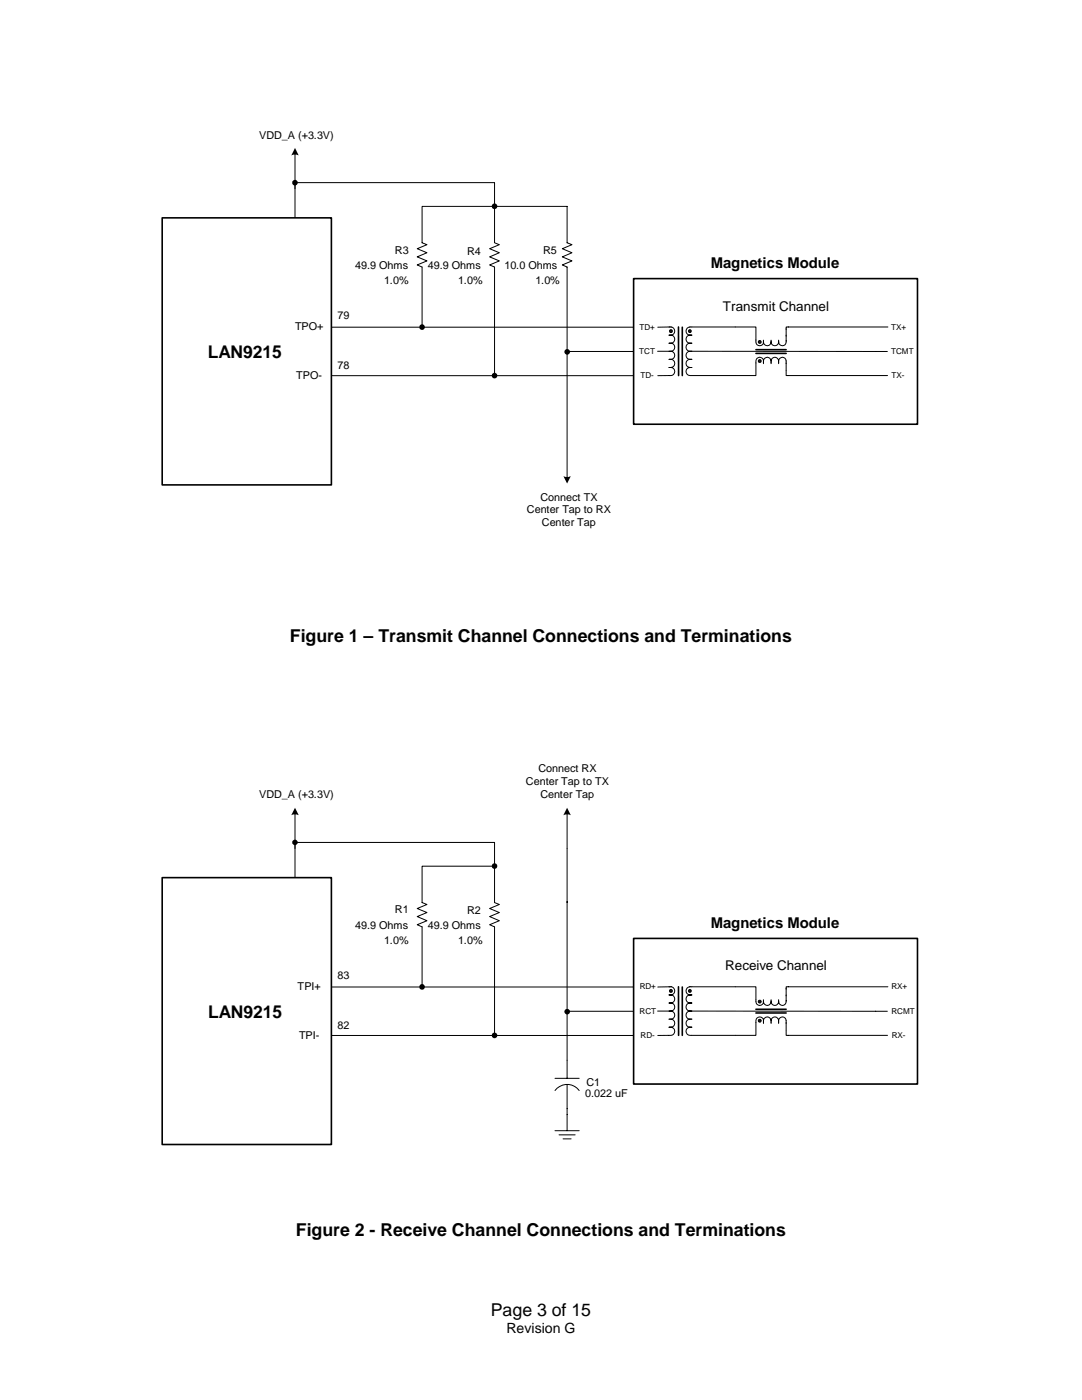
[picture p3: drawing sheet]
<svg xmlns="http://www.w3.org/2000/svg" width="216mm" height="279mm" viewBox="0 0 216 279" stroke-linecap="round" stroke-linejoin="round" font-family="sans-serif">
<path d="M32.4 43.5h33.7v53.3h-33.7zM135.4 65.3v9.7M136.1 65.3v9.7" fill="none" stroke="#000" stroke-width=".32"/>
<path d="M84.2 53.3v12M66.1 65.3h60.3M66.1 75h60.3M138 65.3a.87 .87 0 0 0-1.1 .8 .87 .87 0 0 0 1.1 .8 .86 .86 0 0 0-1.1 .8 .86 .86 0 0 0 1.1 .8 .86 .86 0 0 0-1.1 .8 .86 .86 0 0 0 1.1 .8 .86 .86 0 0 0-1.1 .8 .86 .86 0 0 0 1.1 .8" fill="none" stroke="#000" stroke-width=".2"/>
<circle cx="84.2" cy="65.3" r=".56" fill="#000"/>
<circle cx="137.6" cy="66.1" r=".29" fill="#1a1a1a" stroke="#000" stroke-width=".2"/>
<path d="M133.5 65.3a.86 .86 0 0 1 1.1 .8 .86 .86 0 0 1-1.1 .8 .85 .85 0 0 1 1.1 .8 .85 .85 0 0 1-1.1 .8 .85 .85 0 0 1 1.1 .8 .85 .85 0 0 1-1.1 .8 .85 .85 0 0 1 1.1 .8 .85 .85 0 0 1-1.1 .8M138 71.7a.87 .87 0 0 0-1.1 .8 .87 .87 0 0 0 1.1 .8 .86 .86 0 0 0-1.1 .8 .86 .86 0 0 0 1.1 .9" fill="none" stroke="#000" stroke-width=".2"/>
<circle cx="133.9" cy="66.1" r=".3" fill="#1a1a1a" stroke="#000" stroke-width=".2"/>
<g fill="none" stroke="#000" stroke-width=".2">
<path d="M58.9 36.4h39.8v4.8M58.9 30.7v12.8M98.7 41.2h-14.5v7.3l1 .3-2 .8 2 .8-2 .9 2 .8-2 .8 1 .4M98.7 41.2v7.3l.9 .3-1.9 .8 1.9 .8-1.9 .9 1.9 .8-1.9 .8 1 .4v21.7M98.7 41.2h14.5v7.3l.9 .3-1.9 .8 1.9 .8-1.9 .9 1.9 .8-1.9 .8 1 .4v41.8M113.2 70.1h13.2M131.2 70.1h2.2M133.4 75h-2.1M133.5 71.7a.86 .86 0 0 1 1.1 .8 .86 .86 0 0 1-1.1 .8 .85 .85 0 0 1 1.1 .8 .85 .85 0 0 1-1.1 .9M133.7 65.3h-2.4M138 65.3h8.7M138 75h8.7"/>
<path d="M138 70.1h39.1M150.8 67.8a.82 .82 0 0 0 .8 1.2 .82 .82 0 0 0 .7-1.1M152.3 68v.4M152.3 72.2v.4M153.9 67.9a.79 .79 0 0 1-.6 1.1 .79 .79 0 0 1-1-.7M153.9 68v.4M153.9 72.2v.4M155.4 67.9v.5M155.4 72.2v.4M156.9 72v3h20.2M156.9 65.6v2.7a.75 .75 0 0 1-.8 .7 .75 .75 0 0 1-.7-.7 .75 .75 0 0 1-.8 .7 .75 .75 0 0 1-.7-.7M177.2 65.3h-20.3v.4"/>
</g>
<g fill="#000">
<path d="M58.9 29.5l.7 1.5-.4-.1h-.7l-.4 .1z" fill-rule="evenodd"/>
<circle cx="58.9" cy="36.5" r=".57"/>
<circle cx="98.7" cy="41.2" r=".57"/>
<circle cx="98.7" cy="75" r=".57"/>
<circle cx="113.2" cy="70.2" r=".56"/>
</g>
<path d="M126.4 55.6h56.7v29.1h-56.7zM150.8 69.8h6.1M150.8 70.5h6.1" fill="none" stroke="#000" stroke-width=".32"/>
<circle cx="151.6" cy="68.2" r=".3" fill="#1a1a1a" stroke="#000" stroke-width=".2"/>
<path d="M152.3 72.1v.3M153.9 72.1a.76 .76 0 0 0-.8-.8 .76 .76 0 0 0-.8 .8 .79 .79 0 0 0-1-.8 .79 .79 0 0 0-.5 1.1M155.4 72.1a.79 .79 0 0 0-1-.8 .79 .79 0 0 0-.5 1.1M156.9 72.1a.79 .79 0 0 0-1-.8 .79 .79 0 0 0-.5 1.1" fill="none" stroke="#000" stroke-width=".2"/>
<circle cx="151.6" cy="72" r=".29" fill="#1a1a1a" stroke="#000" stroke-width=".2"/>
<path d="M146.7 65.3h4.1v2.6M150.8 72.4v2.6h-4.1M66.1 197h60.3M84.2 185v12M138 196.9a.87 .87 0 0 0-1.1 .8 .87 .87 0 0 0 1.1 .9 .86 .86 0 0 0-1.1 .8 .86 .86 0 0 0 1.1 .8 .86 .86 0 0 0-1.1 .8 .86 .86 0 0 0 1.1 .8 .86 .86 0 0 0-1.1 .8 .86 .86 0 0 0 1.1 .8M66.1 206.7h60.3" fill="none" stroke="#000" stroke-width=".2"/>
<g fill="#000">
<path d="M112.4 95l.4 .2h.7l.4-.2-.7 1.5z" fill-rule="evenodd"/>
<circle cx="84.2" cy="196.9" r=".56"/>
</g>
<path d="M32.4 175.2h33.7v53.2h-33.7zM135.4 196.9v9.7M136.1 197v9.6" fill="none" stroke="#000" stroke-width=".32"/>
<circle cx="137.6" cy="197.8" r=".29" fill="#1a1a1a" stroke="#000" stroke-width=".2"/>
<path d="M133.5 196.9a.86 .86 0 0 1 1.1 .8 .86 .86 0 0 1-1.1 .9 .85 .85 0 0 1 1.1 .8 .85 .85 0 0 1-1.1 .8 .85 .85 0 0 1 1.1 .8 .85 .85 0 0 1-1.1 .8 .85 .85 0 0 1 1.1 .8 .85 .85 0 0 1-1.1 .8M138 203.4a.86 .86 0 0 0-1.1 .8 .86 .86 0 0 0 1.1 .8 .87 .87 0 0 0-1.1 .8 .87 .87 0 0 0 1.1 .8" fill="none" stroke="#000" stroke-width=".2"/>
<circle cx="133.9" cy="197.8" r=".3" fill="#1a1a1a" stroke="#000" stroke-width=".2"/>
<g fill="none" stroke="#000" stroke-width=".2">
<path d="M58.9 168.1h39.8v4.8M58.9 162.3v12.8M98.7 172.9h-14.5v7.2l1 .4-2 .8 2 .8-2 .8 2 .8-2 .9 1 .4M98.7 172.9v7.2l.9 .4-1.9 .8 1.9 .8-1.9 .8 1.9 .8-1.9 .9 1 .4v21.7M113.2 169.3v45.9M133.7 196.9l-2.4 .1M138 196.9h8.7M150.8 199.5a.82 .82 0 0 0 .8 1.2 .82 .82 0 0 0 .7-1.2M152.3 199.7v.4M153.9 199.5a.8 .8 0 0 1-.6 1.1 .8 .8 0 0 1-1-.7M153.9 199.7v.4M155.4 199.5v.6"/>
<path d="M156.9 197.2v2.7a.75 .75 0 0 1-.8 .8 .75 .75 0 0 1-.7-.8 .75 .75 0 0 1-.8 .8 .75 .75 0 0 1-.7-.8M177.2 196.9h-20.3v.5M110.7 217.6a3 3 0 0 1 4.9 0M110.7 215.2h4.9M113.2 216.4v9.3M113.2 201.8h13.2M131.2 201.8h2.2M133.4 206.6l-2.1 .1M133.5 203.4a.85 .85 0 0 1 1.1 .8 .85 .85 0 0 1-1.1 .8 .86 .86 0 0 1 1.1 .8 .86 .86 0 0 1-1.1 .8M138 206.6h8.7M138 201.8h36.8M152.3 203.9v.4"/>
<path d="M153.9 203.9v.4M155.4 203.9v.4M156.9 205.7v.9h20.2M156.9 203.7v1.9M174.6 201.8h2.5M110.7 225.7h4.9M111.5 226.5h3.3M112.4 227.3h1.6"/>
</g>
<g fill="#000">
<path d="M58.9 161.2l.7 1.5-.4-.2-1.1 .2z" fill-rule="evenodd"/>
<circle cx="58.9" cy="168.1" r=".55"/>
<circle cx="98.7" cy="172.8" r=".57"/>
<circle cx="98.7" cy="206.6" r=".57"/>
<circle cx="113.2" cy="201.9" r=".56"/>
</g>
<path d="M126.4 187.3h56.7v29h-56.7zM150.8 201.4h6.1M150.8 202.2h6.1" fill="none" stroke="#000" stroke-width=".32"/>
<circle cx="151.6" cy="199.9" r=".29" fill="#1a1a1a" stroke="#000" stroke-width=".2"/>
<path d="M152.3 203.7v.4M153.9 203.7a.76 .76 0 0 0-.8-.8 .76 .76 0 0 0-.8 .8 .79 .79 0 0 0-.9-.7 .79 .79 0 0 0-.6 1.1M155.4 203.7a.79 .79 0 0 0-1-.7 .79 .79 0 0 0-.5 1.1M156.9 203.7a.79 .79 0 0 0-1-.7 .79 .79 0 0 0-.5 1.1" fill="none" stroke="#000" stroke-width=".2"/>
<circle cx="151.6" cy="203.7" r=".3" fill="#1a1a1a" stroke="#000" stroke-width=".2"/>
<path d="M113.2 162.3v7M146.7 196.9h4.1v2.6M150.8 204.1v2.5h-4.1" fill="none" stroke="#000" stroke-width=".2"/>
<path d="M113.2 161.2l.7 1.5-.4-.2-1.1 .2z" fill-rule="evenodd" fill="#000"/>
<g font-size="3.5">
<text x="41.5" y="71.5">LAN9215</text>
<text x="57.8" y="128.1">Figure 1 – Transmit Channel Connections and Terminations</text>
<text x="41.5" y="203.2">LAN9215</text>
<text x="59" y="246.6">Figure 2 - Receive Channel Connections and Terminations</text>
<text x="97.9" y="262.7">Page 3 of 15</text>
</g>
<g font-size="3">
<text x="141.8" y="53.5">Magnetics Module</text>
<text x="141.8" y="185.2">Magnetics Module</text>
</g>
<text font-size="2.8" x="101" y="266.1">Revision G</text>
<g font-size="2.7">
<text x="144.3" y="62">Transmit Channel</text>
<text x="144.7" y="193.7">Receive Channel</text>
</g>
<g font-size="2.2">
<text x="51.7" y="27.7">VDD_A (+3.3V)</text>
<text x="70.9" y="53.6">49.9 Ohms</text>
<text x="78.8" y="50.6">R3</text>
<text x="85.4" y="53.6">49.9 Ohms</text>
<text x="93.2" y="50.8">R4</text>
<text x="100.6" y="53.6">10.0 Ohms</text>
<text x="108.4" y="50.6">R5</text>
<text x="76.6" y="56.7">1.0%</text>
<text x="91.4" y="56.7">1.0%</text>
<text x="106.8" y="56.7">1.0%</text>
<text x="58.9" y="65.9">TPO+</text>
<text x="67.3" y="63.7">79</text>
<text x="59.1" y="75.6">TPO-</text>
<text x="67.3" y="73.7">78</text>
<text x="107.8" y="99.9">Connect TX</text>
<text x="105.2" y="102.5">Center Tap to RX</text>
<text x="108.1" y="105.1">Center Tap</text>
<text x="107.4" y="154.1">Connect RX</text>
<text x="51.7" y="159.3">VDD_A (+3.3V)</text>
<text x="104.9" y="156.7">Center Tap to TX</text>
<text x="107.8" y="159.2">Center Tap</text>
<text x="70.9" y="185.3">49.9 Ohms</text>
<text x="78.8" y="182.3">R1</text>
<text x="85.4" y="185.3">49.9 Ohms</text>
<text x="93.2" y="182.5">R2</text>
<text x="76.6" y="188.4">1.0%</text>
<text x="91.4" y="188.4">1.0%</text>
<text x="59.4" y="197.6">TPI+</text>
<text x="67.3" y="195.4">83</text>
<text x="59.7" y="207.3">TPI-</text>
<text x="67.3" y="205.4">82</text>
<text x="116.8" y="218.9">0.022 uF</text>
<text x="117" y="216.7">C1</text>
</g>
<g font-size="1.6">
<text x="127.6" y="65.8">TD+</text>
<text x="177.8" y="65.8">TX+</text>
<text x="127.6" y="70.6">TCT</text>
<text x="177.8" y="70.6">TCMT</text>
<text x="127.8" y="75.5">TD-</text>
<text x="177.9" y="75.5">TX-</text>
<text x="127.7" y="197.5">RD+</text>
<text x="177.9" y="197.5">RX+</text>
<text x="127.6" y="202.3">RCT</text>
<text x="177.9" y="202.3">RCMT</text>
<text x="127.8" y="207.1">RD-</text>
<text x="177.9" y="207.1">RX-</text>
</g>
</svg>
